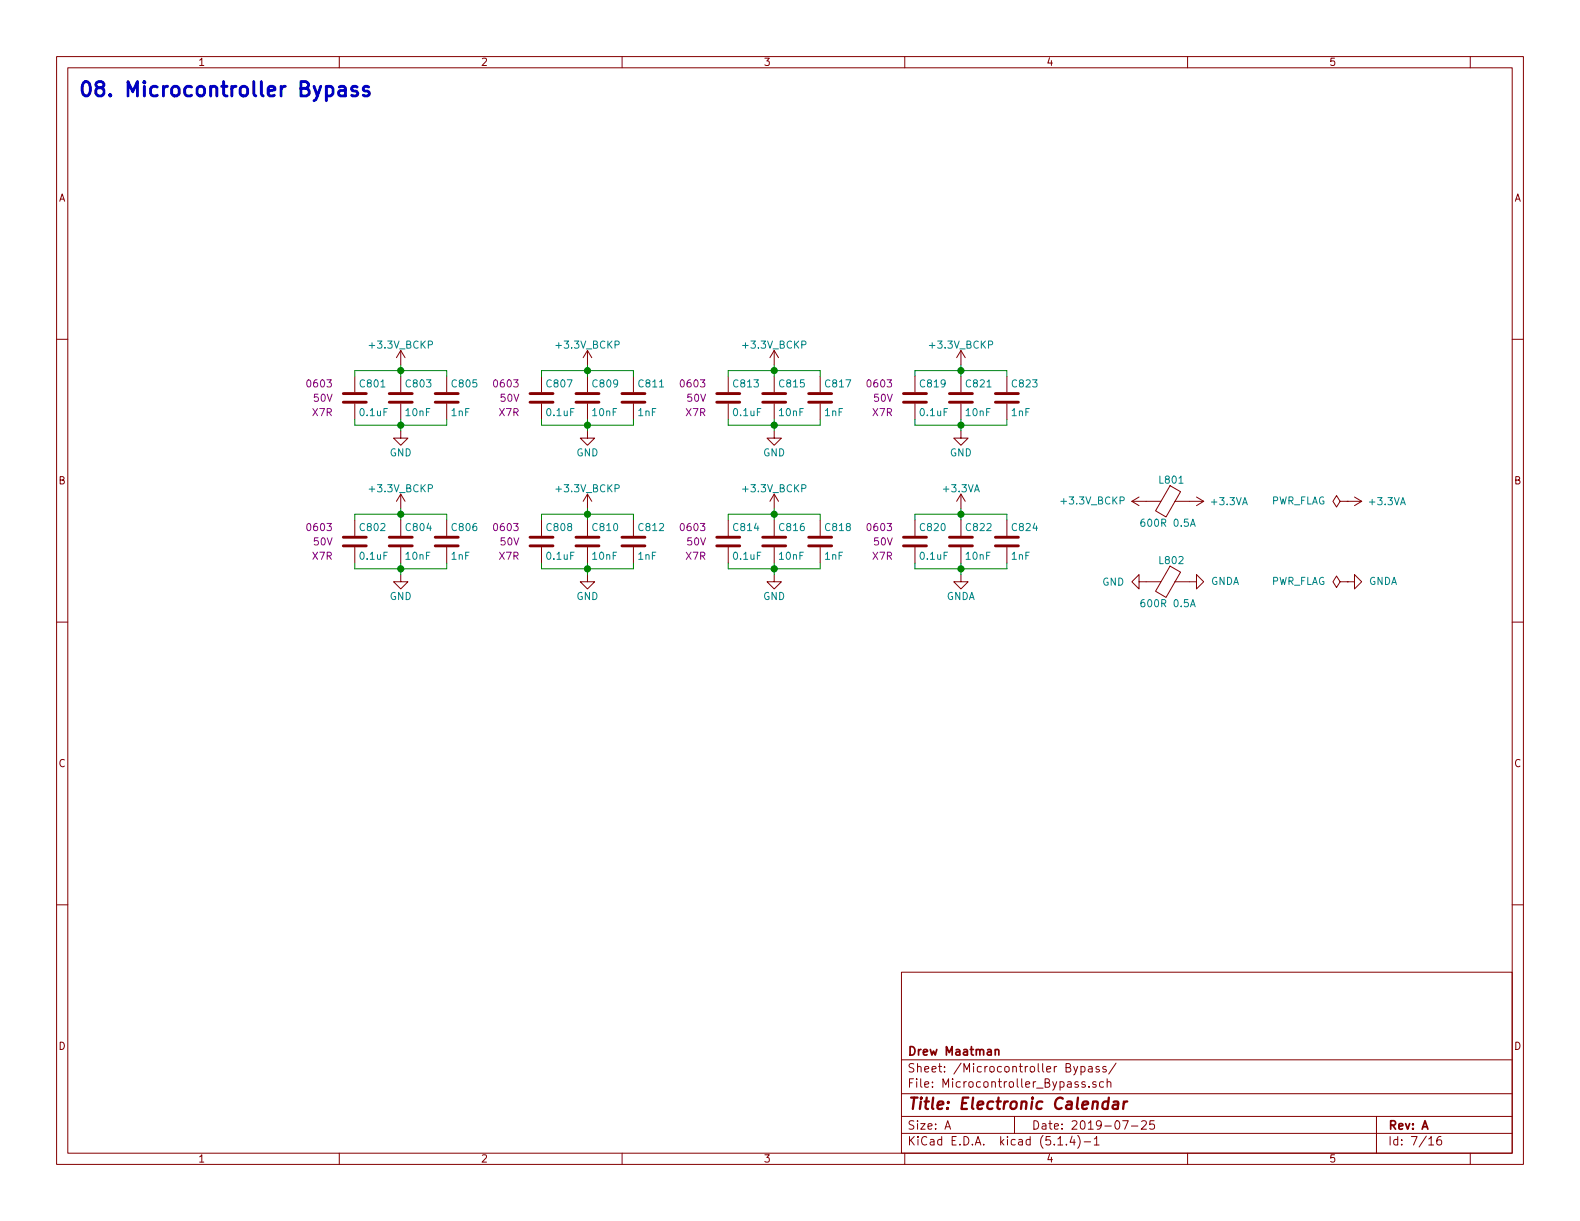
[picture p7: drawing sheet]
EESchema Schematic File Version 4
LIBS:Electronic_Calendar-cache
EELAYER 29 0
EELAYER END
$Descr A 11000 8500
encoding utf-8
Sheet 7 16
Title "Electronic Calendar"
Date "2019-07-25"
Rev "A"
Comp "Drew Maatman"
Comment1 ""
Comment2 ""
Comment3 ""
Comment4 ""
$EndDescr
$Comp
L power:GND #PWR0802
U 1 1
P 2790 3000
F 0 "#PWR0802" H 2790 2750 50  0001 C CNN
F 1 "GND" H 2790 2850 50  0000 C CNN
F 2 "" H 2790 3000 50  0000 C CNN
F 3 "" H 2790 3000 50  0000 C CNN
	1    2790 3000
	1    0    0    -1  
$EndComp
$Comp
L Custom_Library:C_Custom C801
U 1 1
P 2470 2770
F 0 "C801" H 2495 2870 50  0000 L CNN
F 1 "0.1uF" H 2495 2670 50  0000 L CNN
F 2 "Capacitors_SMD:C_0603" H 2508 2620 50  0001 C CNN
F 3 "" H 2495 2870 50  0001 C CNN
F 4 "0603" H 2320 2870 50  0000 R CNN "display_footprint"
F 5 "50V" H 2320 2770 50  0000 R CNN "Voltage"
F 6 "X7R" H 2320 2670 50  0000 R CNN "Dielectric"
F 7 "399-6856-1-ND" H -1440 -4110 50  0001 C CNN "Digi-Key PN"
	1    2470 2770
	1    0    0    -1  
$EndComp
$Comp
L Custom_Library:C_Custom C805
U 1 1
P 3110 2770
F 0 "C805" H 3135 2870 50  0000 L CNN
F 1 "1nF" H 3135 2670 50  0000 L CNN
F 2 "Capacitors_SMD:C_0603" H 3148 2620 50  0001 C CNN
F 3 "" H 3135 2870 50  0001 C CNN
F 4 "0603" H 2960 2870 50  0001 R CNN "display_footprint"
F 5 "50V" H 2960 2770 50  0001 R CNN "Voltage"
F 6 "X7R" H 2960 2670 50  0001 R CNN "Dielectric"
F 7 "399-1083-1-ND" H -1440 -4110 50  0001 C CNN "Digi-Key PN"
	1    3110 2770
	1    0    0    -1  
$EndComp
$Comp
L Custom_Library:C_Custom C803
U 1 1
P 2790 2770
F 0 "C803" H 2815 2870 50  0000 L CNN
F 1 "10nF" H 2815 2670 50  0000 L CNN
F 2 "Capacitors_SMD:C_0603" H 2828 2620 50  0001 C CNN
F 3 "" H 2815 2870 50  0001 C CNN
F 4 "0603" H 2640 2870 50  0001 R CNN "display_footprint"
F 5 "50V" H 2640 2770 50  0001 R CNN "Voltage"
F 6 "X7R" H 2640 2670 50  0001 R CNN "Dielectric"
F 7 "399-1092-1-ND" H -1440 -4110 50  0001 C CNN "Digi-Key PN"
	1    2790 2770
	1    0    0    -1  
$EndComp
Wire Wire Line
	2470 2580 2470 2620
Connection ~ 2790 2580
Wire Wire Line
	3110 2580 3110 2620
Wire Wire Line
	2470 2580 2790 2580
Wire Wire Line
	2790 2540 2790 2580
Wire Wire Line
	2470 2960 2470 2920
Connection ~ 2790 2960
Wire Wire Line
	3110 2960 3110 2920
Wire Wire Line
	2470 2960 2790 2960
Wire Wire Line
	2790 2920 2790 2960
Wire Wire Line
	2790 2580 3110 2580
Wire Wire Line
	2790 2580 2790 2620
Wire Wire Line
	2790 2960 3110 2960
Wire Wire Line
	2790 2960 2790 3000
$Comp
L power:GND #PWR0806
U 1 1
P 4090 3000
F 0 "#PWR0806" H 4090 2750 50  0001 C CNN
F 1 "GND" H 4090 2850 50  0000 C CNN
F 2 "" H 4090 3000 50  0000 C CNN
F 3 "" H 4090 3000 50  0000 C CNN
	1    4090 3000
	1    0    0    -1  
$EndComp
$Comp
L Custom_Library:C_Custom C807
U 1 1
P 3770 2770
F 0 "C807" H 3795 2870 50  0000 L CNN
F 1 "0.1uF" H 3795 2670 50  0000 L CNN
F 2 "Capacitors_SMD:C_0603" H 3808 2620 50  0001 C CNN
F 3 "" H 3795 2870 50  0001 C CNN
F 4 "0603" H 3620 2870 50  0000 R CNN "display_footprint"
F 5 "50V" H 3620 2770 50  0000 R CNN "Voltage"
F 6 "X7R" H 3620 2670 50  0000 R CNN "Dielectric"
F 7 "399-6856-1-ND" H -140 -4110 50  0001 C CNN "Digi-Key PN"
	1    3770 2770
	1    0    0    -1  
$EndComp
$Comp
L Custom_Library:C_Custom C811
U 1 1
P 4410 2770
F 0 "C811" H 4435 2870 50  0000 L CNN
F 1 "1nF" H 4435 2670 50  0000 L CNN
F 2 "Capacitors_SMD:C_0603" H 4448 2620 50  0001 C CNN
F 3 "" H 4435 2870 50  0001 C CNN
F 4 "0603" H 4260 2870 50  0001 R CNN "display_footprint"
F 5 "50V" H 4260 2770 50  0001 R CNN "Voltage"
F 6 "X7R" H 4260 2670 50  0001 R CNN "Dielectric"
F 7 "399-1083-1-ND" H -140 -4110 50  0001 C CNN "Digi-Key PN"
	1    4410 2770
	1    0    0    -1  
$EndComp
$Comp
L Custom_Library:C_Custom C809
U 1 1
P 4090 2770
F 0 "C809" H 4115 2870 50  0000 L CNN
F 1 "10nF" H 4115 2670 50  0000 L CNN
F 2 "Capacitors_SMD:C_0603" H 4128 2620 50  0001 C CNN
F 3 "" H 4115 2870 50  0001 C CNN
F 4 "0603" H 3940 2870 50  0001 R CNN "display_footprint"
F 5 "50V" H 3940 2770 50  0001 R CNN "Voltage"
F 6 "X7R" H 3940 2670 50  0001 R CNN "Dielectric"
F 7 "399-1092-1-ND" H -140 -4110 50  0001 C CNN "Digi-Key PN"
	1    4090 2770
	1    0    0    -1  
$EndComp
Wire Wire Line
	3770 2580 3770 2620
Connection ~ 4090 2580
Wire Wire Line
	4410 2580 4410 2620
Wire Wire Line
	3770 2580 4090 2580
Wire Wire Line
	4090 2540 4090 2580
Wire Wire Line
	3770 2960 3770 2920
Connection ~ 4090 2960
Wire Wire Line
	4410 2960 4410 2920
Wire Wire Line
	3770 2960 4090 2960
Wire Wire Line
	4090 2920 4090 2960
Wire Wire Line
	4090 2580 4410 2580
Wire Wire Line
	4090 2580 4090 2620
Wire Wire Line
	4090 2960 4410 2960
Wire Wire Line
	4090 2960 4090 3000
$Comp
L power:GND #PWR0810
U 1 1
P 5390 3000
F 0 "#PWR0810" H 5390 2750 50  0001 C CNN
F 1 "GND" H 5390 2850 50  0000 C CNN
F 2 "" H 5390 3000 50  0000 C CNN
F 3 "" H 5390 3000 50  0000 C CNN
	1    5390 3000
	1    0    0    -1  
$EndComp
$Comp
L Custom_Library:C_Custom C813
U 1 1
P 5070 2770
F 0 "C813" H 5095 2870 50  0000 L CNN
F 1 "0.1uF" H 5095 2670 50  0000 L CNN
F 2 "Capacitors_SMD:C_0603" H 5108 2620 50  0001 C CNN
F 3 "" H 5095 2870 50  0001 C CNN
F 4 "0603" H 4920 2870 50  0000 R CNN "display_footprint"
F 5 "50V" H 4920 2770 50  0000 R CNN "Voltage"
F 6 "X7R" H 4920 2670 50  0000 R CNN "Dielectric"
F 7 "399-6856-1-ND" H 1160 -4110 50  0001 C CNN "Digi-Key PN"
	1    5070 2770
	1    0    0    -1  
$EndComp
$Comp
L Custom_Library:C_Custom C817
U 1 1
P 5710 2770
F 0 "C817" H 5735 2870 50  0000 L CNN
F 1 "1nF" H 5735 2670 50  0000 L CNN
F 2 "Capacitors_SMD:C_0603" H 5748 2620 50  0001 C CNN
F 3 "" H 5735 2870 50  0001 C CNN
F 4 "0603" H 5560 2870 50  0001 R CNN "display_footprint"
F 5 "50V" H 5560 2770 50  0001 R CNN "Voltage"
F 6 "X7R" H 5560 2670 50  0001 R CNN "Dielectric"
F 7 "399-1083-1-ND" H 1160 -4110 50  0001 C CNN "Digi-Key PN"
	1    5710 2770
	1    0    0    -1  
$EndComp
$Comp
L Custom_Library:C_Custom C815
U 1 1
P 5390 2770
F 0 "C815" H 5415 2870 50  0000 L CNN
F 1 "10nF" H 5415 2670 50  0000 L CNN
F 2 "Capacitors_SMD:C_0603" H 5428 2620 50  0001 C CNN
F 3 "" H 5415 2870 50  0001 C CNN
F 4 "0603" H 5240 2870 50  0001 R CNN "display_footprint"
F 5 "50V" H 5240 2770 50  0001 R CNN "Voltage"
F 6 "X7R" H 5240 2670 50  0001 R CNN "Dielectric"
F 7 "399-1092-1-ND" H 1160 -4110 50  0001 C CNN "Digi-Key PN"
	1    5390 2770
	1    0    0    -1  
$EndComp
Wire Wire Line
	5070 2580 5070 2620
Connection ~ 5390 2580
Wire Wire Line
	5710 2580 5710 2620
Wire Wire Line
	5070 2580 5390 2580
Wire Wire Line
	5390 2540 5390 2580
Wire Wire Line
	5070 2960 5070 2920
Connection ~ 5390 2960
Wire Wire Line
	5710 2960 5710 2920
Wire Wire Line
	5070 2960 5390 2960
Wire Wire Line
	5390 2920 5390 2960
Wire Wire Line
	5390 2580 5710 2580
Wire Wire Line
	5390 2580 5390 2620
Wire Wire Line
	5390 2960 5710 2960
Wire Wire Line
	5390 2960 5390 3000
$Comp
L power:GND #PWR0814
U 1 1
P 6690 3000
F 0 "#PWR0814" H 6690 2750 50  0001 C CNN
F 1 "GND" H 6690 2850 50  0000 C CNN
F 2 "" H 6690 3000 50  0000 C CNN
F 3 "" H 6690 3000 50  0000 C CNN
	1    6690 3000
	1    0    0    -1  
$EndComp
$Comp
L Custom_Library:C_Custom C819
U 1 1
P 6370 2770
F 0 "C819" H 6395 2870 50  0000 L CNN
F 1 "0.1uF" H 6395 2670 50  0000 L CNN
F 2 "Capacitors_SMD:C_0603" H 6408 2620 50  0001 C CNN
F 3 "" H 6395 2870 50  0001 C CNN
F 4 "0603" H 6220 2870 50  0000 R CNN "display_footprint"
F 5 "50V" H 6220 2770 50  0000 R CNN "Voltage"
F 6 "X7R" H 6220 2670 50  0000 R CNN "Dielectric"
F 7 "399-6856-1-ND" H 2460 -4110 50  0001 C CNN "Digi-Key PN"
	1    6370 2770
	1    0    0    -1  
$EndComp
$Comp
L Custom_Library:C_Custom C823
U 1 1
P 7010 2770
F 0 "C823" H 7035 2870 50  0000 L CNN
F 1 "1nF" H 7035 2670 50  0000 L CNN
F 2 "Capacitors_SMD:C_0603" H 7048 2620 50  0001 C CNN
F 3 "" H 7035 2870 50  0001 C CNN
F 4 "0603" H 6860 2870 50  0001 R CNN "display_footprint"
F 5 "50V" H 6860 2770 50  0001 R CNN "Voltage"
F 6 "X7R" H 6860 2670 50  0001 R CNN "Dielectric"
F 7 "399-1083-1-ND" H 2460 -4110 50  0001 C CNN "Digi-Key PN"
	1    7010 2770
	1    0    0    -1  
$EndComp
$Comp
L Custom_Library:C_Custom C821
U 1 1
P 6690 2770
F 0 "C821" H 6715 2870 50  0000 L CNN
F 1 "10nF" H 6715 2670 50  0000 L CNN
F 2 "Capacitors_SMD:C_0603" H 6728 2620 50  0001 C CNN
F 3 "" H 6715 2870 50  0001 C CNN
F 4 "0603" H 6540 2870 50  0001 R CNN "display_footprint"
F 5 "50V" H 6540 2770 50  0001 R CNN "Voltage"
F 6 "X7R" H 6540 2670 50  0001 R CNN "Dielectric"
F 7 "399-1092-1-ND" H 2460 -4110 50  0001 C CNN "Digi-Key PN"
	1    6690 2770
	1    0    0    -1  
$EndComp
Wire Wire Line
	6370 2580 6370 2620
Connection ~ 6690 2580
Wire Wire Line
	7010 2580 7010 2620
Wire Wire Line
	6370 2580 6690 2580
Wire Wire Line
	6690 2540 6690 2580
Wire Wire Line
	6370 2960 6370 2920
Connection ~ 6690 2960
Wire Wire Line
	7010 2960 7010 2920
Wire Wire Line
	6370 2960 6690 2960
Wire Wire Line
	6690 2920 6690 2960
Wire Wire Line
	6690 2580 7010 2580
Wire Wire Line
	6690 2580 6690 2620
Wire Wire Line
	6690 2960 7010 2960
Wire Wire Line
	6690 2960 6690 3000
$Comp
L power:GND #PWR0804
U 1 1
P 2790 4000
F 0 "#PWR0804" H 2790 3750 50  0001 C CNN
F 1 "GND" H 2790 3850 50  0000 C CNN
F 2 "" H 2790 4000 50  0000 C CNN
F 3 "" H 2790 4000 50  0000 C CNN
	1    2790 4000
	1    0    0    -1  
$EndComp
$Comp
L Custom_Library:C_Custom C802
U 1 1
P 2470 3770
F 0 "C802" H 2495 3870 50  0000 L CNN
F 1 "0.1uF" H 2495 3670 50  0000 L CNN
F 2 "Capacitors_SMD:C_0603" H 2508 3620 50  0001 C CNN
F 3 "" H 2495 3870 50  0001 C CNN
F 4 "0603" H 2320 3870 50  0000 R CNN "display_footprint"
F 5 "50V" H 2320 3770 50  0000 R CNN "Voltage"
F 6 "X7R" H 2320 3670 50  0000 R CNN "Dielectric"
F 7 "399-6856-1-ND" H -1440 -3110 50  0001 C CNN "Digi-Key PN"
	1    2470 3770
	1    0    0    -1  
$EndComp
$Comp
L Custom_Library:C_Custom C806
U 1 1
P 3110 3770
F 0 "C806" H 3135 3870 50  0000 L CNN
F 1 "1nF" H 3135 3670 50  0000 L CNN
F 2 "Capacitors_SMD:C_0603" H 3148 3620 50  0001 C CNN
F 3 "" H 3135 3870 50  0001 C CNN
F 4 "0603" H 2960 3870 50  0001 R CNN "display_footprint"
F 5 "50V" H 2960 3770 50  0001 R CNN "Voltage"
F 6 "X7R" H 2960 3670 50  0001 R CNN "Dielectric"
F 7 "399-1083-1-ND" H -1440 -3110 50  0001 C CNN "Digi-Key PN"
	1    3110 3770
	1    0    0    -1  
$EndComp
$Comp
L Custom_Library:C_Custom C804
U 1 1
P 2790 3770
F 0 "C804" H 2815 3870 50  0000 L CNN
F 1 "10nF" H 2815 3670 50  0000 L CNN
F 2 "Capacitors_SMD:C_0603" H 2828 3620 50  0001 C CNN
F 3 "" H 2815 3870 50  0001 C CNN
F 4 "0603" H 2640 3870 50  0001 R CNN "display_footprint"
F 5 "50V" H 2640 3770 50  0001 R CNN "Voltage"
F 6 "X7R" H 2640 3670 50  0001 R CNN "Dielectric"
F 7 "399-1092-1-ND" H -1440 -3110 50  0001 C CNN "Digi-Key PN"
	1    2790 3770
	1    0    0    -1  
$EndComp
Wire Wire Line
	2470 3580 2470 3620
Connection ~ 2790 3580
Wire Wire Line
	3110 3580 3110 3620
Wire Wire Line
	2470 3580 2790 3580
Wire Wire Line
	2790 3540 2790 3580
Wire Wire Line
	2470 3960 2470 3920
Connection ~ 2790 3960
Wire Wire Line
	3110 3960 3110 3920
Wire Wire Line
	2470 3960 2790 3960
Wire Wire Line
	2790 3920 2790 3960
Wire Wire Line
	2790 3580 3110 3580
Wire Wire Line
	2790 3580 2790 3620
Wire Wire Line
	2790 3960 3110 3960
Wire Wire Line
	2790 3960 2790 4000
$Comp
L power:GND #PWR0808
U 1 1
P 4090 4000
F 0 "#PWR0808" H 4090 3750 50  0001 C CNN
F 1 "GND" H 4090 3850 50  0000 C CNN
F 2 "" H 4090 4000 50  0000 C CNN
F 3 "" H 4090 4000 50  0000 C CNN
	1    4090 4000
	1    0    0    -1  
$EndComp
$Comp
L Custom_Library:C_Custom C808
U 1 1
P 3770 3770
F 0 "C808" H 3795 3870 50  0000 L CNN
F 1 "0.1uF" H 3795 3670 50  0000 L CNN
F 2 "Capacitors_SMD:C_0603" H 3808 3620 50  0001 C CNN
F 3 "" H 3795 3870 50  0001 C CNN
F 4 "0603" H 3620 3870 50  0000 R CNN "display_footprint"
F 5 "50V" H 3620 3770 50  0000 R CNN "Voltage"
F 6 "X7R" H 3620 3670 50  0000 R CNN "Dielectric"
F 7 "399-6856-1-ND" H -140 -3110 50  0001 C CNN "Digi-Key PN"
	1    3770 3770
	1    0    0    -1  
$EndComp
$Comp
L Custom_Library:C_Custom C812
U 1 1
P 4410 3770
F 0 "C812" H 4435 3870 50  0000 L CNN
F 1 "1nF" H 4435 3670 50  0000 L CNN
F 2 "Capacitors_SMD:C_0603" H 4448 3620 50  0001 C CNN
F 3 "" H 4435 3870 50  0001 C CNN
F 4 "0603" H 4260 3870 50  0001 R CNN "display_footprint"
F 5 "50V" H 4260 3770 50  0001 R CNN "Voltage"
F 6 "X7R" H 4260 3670 50  0001 R CNN "Dielectric"
F 7 "399-1083-1-ND" H -140 -3110 50  0001 C CNN "Digi-Key PN"
	1    4410 3770
	1    0    0    -1  
$EndComp
$Comp
L Custom_Library:C_Custom C810
U 1 1
P 4090 3770
F 0 "C810" H 4115 3870 50  0000 L CNN
F 1 "10nF" H 4115 3670 50  0000 L CNN
F 2 "Capacitors_SMD:C_0603" H 4128 3620 50  0001 C CNN
F 3 "" H 4115 3870 50  0001 C CNN
F 4 "0603" H 3940 3870 50  0001 R CNN "display_footprint"
F 5 "50V" H 3940 3770 50  0001 R CNN "Voltage"
F 6 "X7R" H 3940 3670 50  0001 R CNN "Dielectric"
F 7 "399-1092-1-ND" H -140 -3110 50  0001 C CNN "Digi-Key PN"
	1    4090 3770
	1    0    0    -1  
$EndComp
Wire Wire Line
	3770 3580 3770 3620
Connection ~ 4090 3580
Wire Wire Line
	4410 3580 4410 3620
Wire Wire Line
	3770 3580 4090 3580
Wire Wire Line
	4090 3540 4090 3580
Wire Wire Line
	3770 3960 3770 3920
Connection ~ 4090 3960
Wire Wire Line
	4410 3960 4410 3920
Wire Wire Line
	3770 3960 4090 3960
Wire Wire Line
	4090 3920 4090 3960
Wire Wire Line
	4090 3580 4410 3580
Wire Wire Line
	4090 3580 4090 3620
Wire Wire Line
	4090 3960 4410 3960
Wire Wire Line
	4090 3960 4090 4000
$Comp
L power:GND #PWR0812
U 1 1
P 5390 4000
F 0 "#PWR0812" H 5390 3750 50  0001 C CNN
F 1 "GND" H 5390 3850 50  0000 C CNN
F 2 "" H 5390 4000 50  0000 C CNN
F 3 "" H 5390 4000 50  0000 C CNN
	1    5390 4000
	1    0    0    -1  
$EndComp
$Comp
L Custom_Library:C_Custom C814
U 1 1
P 5070 3770
F 0 "C814" H 5095 3870 50  0000 L CNN
F 1 "0.1uF" H 5095 3670 50  0000 L CNN
F 2 "Capacitors_SMD:C_0603" H 5108 3620 50  0001 C CNN
F 3 "" H 5095 3870 50  0001 C CNN
F 4 "0603" H 4920 3870 50  0000 R CNN "display_footprint"
F 5 "50V" H 4920 3770 50  0000 R CNN "Voltage"
F 6 "X7R" H 4920 3670 50  0000 R CNN "Dielectric"
F 7 "399-6856-1-ND" H 1160 -3110 50  0001 C CNN "Digi-Key PN"
	1    5070 3770
	1    0    0    -1  
$EndComp
$Comp
L Custom_Library:C_Custom C818
U 1 1
P 5710 3770
F 0 "C818" H 5735 3870 50  0000 L CNN
F 1 "1nF" H 5735 3670 50  0000 L CNN
F 2 "Capacitors_SMD:C_0603" H 5748 3620 50  0001 C CNN
F 3 "" H 5735 3870 50  0001 C CNN
F 4 "0603" H 5560 3870 50  0001 R CNN "display_footprint"
F 5 "50V" H 5560 3770 50  0001 R CNN "Voltage"
F 6 "X7R" H 5560 3670 50  0001 R CNN "Dielectric"
F 7 "399-1083-1-ND" H 1160 -3110 50  0001 C CNN "Digi-Key PN"
	1    5710 3770
	1    0    0    -1  
$EndComp
$Comp
L Custom_Library:C_Custom C816
U 1 1
P 5390 3770
F 0 "C816" H 5415 3870 50  0000 L CNN
F 1 "10nF" H 5415 3670 50  0000 L CNN
F 2 "Capacitors_SMD:C_0603" H 5428 3620 50  0001 C CNN
F 3 "" H 5415 3870 50  0001 C CNN
F 4 "0603" H 5240 3870 50  0001 R CNN "display_footprint"
F 5 "50V" H 5240 3770 50  0001 R CNN "Voltage"
F 6 "X7R" H 5240 3670 50  0001 R CNN "Dielectric"
F 7 "399-1092-1-ND" H 1160 -3110 50  0001 C CNN "Digi-Key PN"
	1    5390 3770
	1    0    0    -1  
$EndComp
Wire Wire Line
	5070 3580 5070 3620
Connection ~ 5390 3580
Wire Wire Line
	5710 3580 5710 3620
Wire Wire Line
	5070 3580 5390 3580
Wire Wire Line
	5390 3540 5390 3580
Wire Wire Line
	5070 3960 5070 3920
Connection ~ 5390 3960
Wire Wire Line
	5710 3960 5710 3920
Wire Wire Line
	5070 3960 5390 3960
Wire Wire Line
	5390 3920 5390 3960
Wire Wire Line
	5390 3580 5710 3580
Wire Wire Line
	5390 3580 5390 3620
Wire Wire Line
	5390 3960 5710 3960
Wire Wire Line
	5390 3960 5390 4000
$Comp
L power:GNDA #PWR0816
U 1 1
P 6690 4000
F 0 "#PWR0816" H 6690 3750 50  0001 C CNN
F 1 "GNDA" H 6690 3850 50  0000 C CNN
F 2 "" H 6690 4000 50  0001 C CNN
F 3 "" H 6690 4000 50  0001 C CNN
	1    6690 4000
	1    0    0    -1  
$EndComp
$Comp
L power:+3.3VA #PWR0815
U 1 1
P 6690 3540
F 0 "#PWR0815" H 6690 3390 50  0001 C CNN
F 1 "+3.3VA" H 6690 3680 50  0000 C CNN
F 2 "" H 6690 3540 50  0001 C CNN
F 3 "" H 6690 3540 50  0001 C CNN
	1    6690 3540
	1    0    0    -1  
$EndComp
$Comp
L Custom_Library:+3.3V_BCKP #PWR0801
U 1 1
P 2790 2540
F 0 "#PWR0801" H 2790 2390 50  0001 C CNN
F 1 "+3.3V_BCKP" H 2790 2680 50  0000 C CNN
F 2 "" H 2790 2540 50  0000 C CNN
F 3 "" H 2790 2540 50  0000 C CNN
	1    2790 2540
	1    0    0    -1  
$EndComp
$Comp
L Custom_Library:+3.3V_BCKP #PWR0805
U 1 1
P 4090 2540
F 0 "#PWR0805" H 4090 2390 50  0001 C CNN
F 1 "+3.3V_BCKP" H 4090 2680 50  0000 C CNN
F 2 "" H 4090 2540 50  0000 C CNN
F 3 "" H 4090 2540 50  0000 C CNN
	1    4090 2540
	1    0    0    -1  
$EndComp
$Comp
L Custom_Library:+3.3V_BCKP #PWR0809
U 1 1
P 5390 2540
F 0 "#PWR0809" H 5390 2390 50  0001 C CNN
F 1 "+3.3V_BCKP" H 5390 2680 50  0000 C CNN
F 2 "" H 5390 2540 50  0000 C CNN
F 3 "" H 5390 2540 50  0000 C CNN
	1    5390 2540
	1    0    0    -1  
$EndComp
$Comp
L Custom_Library:+3.3V_BCKP #PWR0813
U 1 1
P 6690 2540
F 0 "#PWR0813" H 6690 2390 50  0001 C CNN
F 1 "+3.3V_BCKP" H 6690 2680 50  0000 C CNN
F 2 "" H 6690 2540 50  0000 C CNN
F 3 "" H 6690 2540 50  0000 C CNN
	1    6690 2540
	1    0    0    -1  
$EndComp
$Comp
L Custom_Library:+3.3V_BCKP #PWR0803
U 1 1
P 2790 3540
F 0 "#PWR0803" H 2790 3390 50  0001 C CNN
F 1 "+3.3V_BCKP" H 2790 3680 50  0000 C CNN
F 2 "" H 2790 3540 50  0000 C CNN
F 3 "" H 2790 3540 50  0000 C CNN
	1    2790 3540
	1    0    0    -1  
$EndComp
$Comp
L Custom_Library:+3.3V_BCKP #PWR0807
U 1 1
P 4090 3540
F 0 "#PWR0807" H 4090 3390 50  0001 C CNN
F 1 "+3.3V_BCKP" H 4090 3680 50  0000 C CNN
F 2 "" H 4090 3540 50  0000 C CNN
F 3 "" H 4090 3540 50  0000 C CNN
	1    4090 3540
	1    0    0    -1  
$EndComp
$Comp
L Custom_Library:+3.3V_BCKP #PWR0811
U 1 1
P 5390 3540
F 0 "#PWR0811" H 5390 3390 50  0001 C CNN
F 1 "+3.3V_BCKP" H 5390 3680 50  0000 C CNN
F 2 "" H 5390 3540 50  0000 C CNN
F 3 "" H 5390 3540 50  0000 C CNN
	1    5390 3540
	1    0    0    -1  
$EndComp
Wire Wire Line
	6690 3960 6690 4000
Wire Wire Line
	6690 3580 6690 3620
Wire Wire Line
	6690 3920 6690 3960
Wire Wire Line
	7010 3960 7010 3920
Wire Wire Line
	6690 3960 7010 3960
Wire Wire Line
	6370 3960 6690 3960
Connection ~ 6690 3960
Wire Wire Line
	6370 3960 6370 3920
Wire Wire Line
	6690 3540 6690 3580
Wire Wire Line
	7010 3580 7010 3620
Wire Wire Line
	6690 3580 7010 3580
Wire Wire Line
	6370 3580 6690 3580
Connection ~ 6690 3580
Wire Wire Line
	6370 3580 6370 3620
$Comp
L Custom_Library:C_Custom C822
U 1 1
P 6690 3770
F 0 "C822" H 6715 3870 50  0000 L CNN
F 1 "10nF" H 6715 3670 50  0000 L CNN
F 2 "Capacitors_SMD:C_0603" H 6728 3620 50  0001 C CNN
F 3 "" H 6715 3870 50  0001 C CNN
F 4 "0603" H 6540 3870 50  0001 R CNN "display_footprint"
F 5 "50V" H 6540 3770 50  0001 R CNN "Voltage"
F 6 "X7R" H 6540 3670 50  0001 R CNN "Dielectric"
F 7 "399-1092-1-ND" H 2460 -3110 50  0001 C CNN "Digi-Key PN"
	1    6690 3770
	1    0    0    -1  
$EndComp
$Comp
L Custom_Library:C_Custom C824
U 1 1
P 7010 3770
F 0 "C824" H 7035 3870 50  0000 L CNN
F 1 "1nF" H 7035 3670 50  0000 L CNN
F 2 "Capacitors_SMD:C_0603" H 7048 3620 50  0001 C CNN
F 3 "" H 7035 3870 50  0001 C CNN
F 4 "0603" H 6860 3870 50  0001 R CNN "display_footprint"
F 5 "50V" H 6860 3770 50  0001 R CNN "Voltage"
F 6 "X7R" H 6860 3670 50  0001 R CNN "Dielectric"
F 7 "399-1083-1-ND" H 2460 -3110 50  0001 C CNN "Digi-Key PN"
	1    7010 3770
	1    0    0    -1  
$EndComp
$Comp
L Custom_Library:C_Custom C820
U 1 1
P 6370 3770
F 0 "C820" H 6395 3870 50  0000 L CNN
F 1 "0.1uF" H 6395 3670 50  0000 L CNN
F 2 "Capacitors_SMD:C_0603" H 6408 3620 50  0001 C CNN
F 3 "" H 6395 3870 50  0001 C CNN
F 4 "0603" H 6220 3870 50  0000 R CNN "display_footprint"
F 5 "50V" H 6220 3770 50  0000 R CNN "Voltage"
F 6 "X7R" H 6220 3670 50  0000 R CNN "Dielectric"
F 7 "399-6856-1-ND" H 2460 -3110 50  0001 C CNN "Digi-Key PN"
	1    6370 3770
	1    0    0    -1  
$EndComp
$Comp
L Device:Ferrite_Bead L?
U 1 1
P 8130 3490
AR Path="/5CAD2D97/5CB5F840" Ref="L?"  Part="1" 
AR Path="/5CB25152/5CB5F840" Ref="L?"  Part="1" 
AR Path="/5CD36036/5CB5F840" Ref="L801"  Part="1" 
F 0 "L801" V 7980 3515 50  0000 C CNN
F 1 "600R 0.5A" V 8280 3490 50  0000 C CNN
F 2 "Inductors_SMD:L_0603" V 8060 3490 50  0001 C CNN
F 3 "~" H 8130 3490 50  0001 C CNN
F 4 "732-2389-1-ND" H -1400 -270 50  0001 C CNN "Digi-Key PN"
	1    8130 3490
	0    1    1    0   
$EndComp
$Comp
L Device:Ferrite_Bead L?
U 1 1
P 8130 4050
AR Path="/5CAD2D97/5CB61DC3" Ref="L?"  Part="1" 
AR Path="/5CB25152/5CB61DC3" Ref="L?"  Part="1" 
AR Path="/5CD36036/5CB61DC3" Ref="L802"  Part="1" 
F 0 "L802" V 7980 4075 50  0000 C CNN
F 1 "600R 0.5A" V 8280 4050 50  0000 C CNN
F 2 "Inductors_SMD:L_0603" V 8060 4050 50  0001 C CNN
F 3 "~" H 8130 4050 50  0001 C CNN
F 4 "732-2389-1-ND" H -1400 290 50  0001 C CNN "Digi-Key PN"
	1    8130 4050
	0    1    1    0   
$EndComp
$Comp
L power:+3.3VA #PWR0819
U 1 1
P 8280 3490
F 0 "#PWR0819" H 8280 3340 50  0001 C CNN
F 1 "+3.3VA" V 8280 3630 50  0000 L CNN
F 2 "" H 8280 3490 50  0001 C CNN
F 3 "" H 8280 3490 50  0001 C CNN
	1    8280 3490
	0    1    1    0   
$EndComp
$Comp
L power:GNDA #PWR0820
U 1 1
P 8280 4050
F 0 "#PWR0820" H 8280 3800 50  0001 C CNN
F 1 "GNDA" V 8280 3900 50  0000 R CNN
F 2 "" H 8280 4050 50  0001 C CNN
F 3 "" H 8280 4050 50  0001 C CNN
	1    8280 4050
	0    -1   -1   0   
$EndComp
$Comp
L power:GND #PWR0818
U 1 1
P 7980 4050
F 0 "#PWR0818" H 7980 3800 50  0001 C CNN
F 1 "GND" V 7980 3900 50  0000 R CNN
F 2 "" H 7980 4050 50  0001 C CNN
F 3 "" H 7980 4050 50  0001 C CNN
	1    7980 4050
	0    1    1    0   
$EndComp
$Comp
L Custom_Library:+3.3V_BCKP #PWR0817
U 1 1
P 7980 3490
F 0 "#PWR0817" H 7980 3340 50  0001 C CNN
F 1 "+3.3V_BCKP" V 7980 3630 50  0000 L CNN
F 2 "" H 7980 3490 50  0000 C CNN
F 3 "" H 7980 3490 50  0000 C CNN
	1    7980 3490
	0    -1   -1   0   
$EndComp
Text Notes 540  690  0    100  ~ 20
08. Microcontroller Bypass
$Comp
L power:+3.3VA #PWR0103
U 1 1
P 9380 3490
F 0 "#PWR0103" H 9380 3340 50  0001 C CNN
F 1 "+3.3VA" V 9380 3630 50  0000 L CNN
F 2 "" H 9380 3490 50  0001 C CNN
F 3 "" H 9380 3490 50  0001 C CNN
	1    9380 3490
	0    1    1    0   
$EndComp
$Comp
L power:GNDA #PWR0104
U 1 1
P 9380 4050
F 0 "#PWR0104" H 9380 3800 50  0001 C CNN
F 1 "GNDA" V 9380 3900 50  0000 R CNN
F 2 "" H 9380 4050 50  0001 C CNN
F 3 "" H 9380 4050 50  0001 C CNN
	1    9380 4050
	0    -1   -1   0   
$EndComp
$Comp
L power:PWR_FLAG #FLG0102
U 1 1
P 9380 4050
F 0 "#FLG0102" H 9380 4125 50  0001 C CNN
F 1 "PWR_FLAG" V 9380 4200 50  0000 L CNN
F 2 "" H 9380 4050 50  0001 C CNN
F 3 "~" H 9380 4050 50  0001 C CNN
	1    9380 4050
	0    -1   -1   0   
$EndComp
$Comp
L power:PWR_FLAG #FLG0103
U 1 1
P 9380 3490
F 0 "#FLG0103" H 9380 3565 50  0001 C CNN
F 1 "PWR_FLAG" V 9380 3640 50  0000 L CNN
F 2 "" H 9380 3490 50  0001 C CNN
F 3 "~" H 9380 3490 50  0001 C CNN
	1    9380 3490
	0    -1   -1   0   
$EndComp
$EndSCHEMATC
